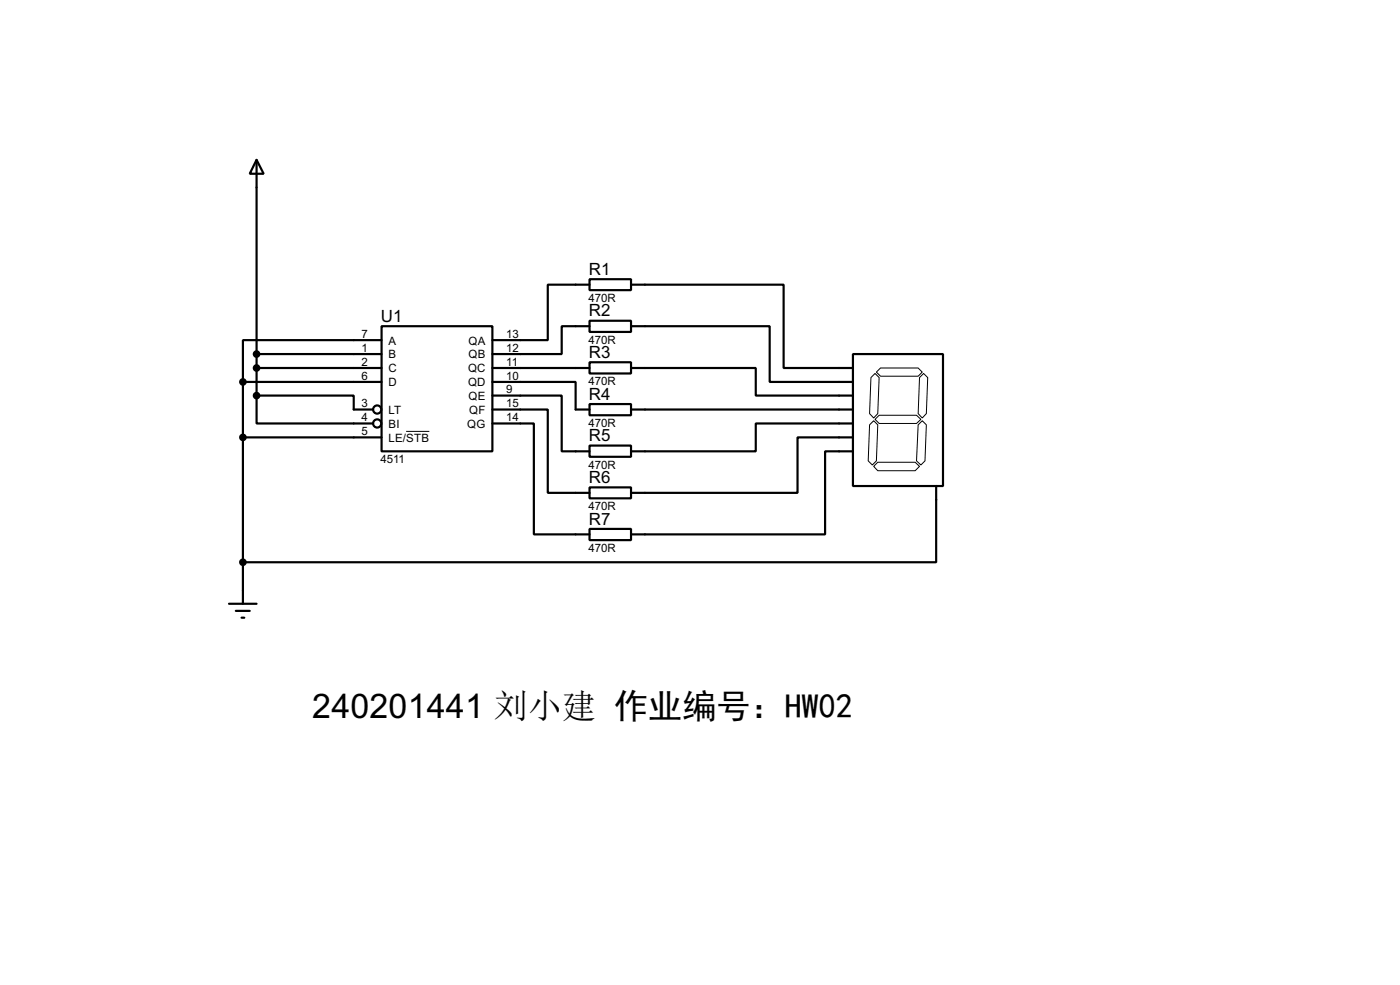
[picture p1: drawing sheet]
<svg xmlns="http://www.w3.org/2000/svg" width="256mm" height="180mm" viewBox="0 0 256 180" stroke-linecap="round" stroke-linejoin="round" font-family="sans-serif">
<g fill="none" stroke="#000" stroke-width=".4">
<path d="M47 29.3l1.3 2.5h-2.5zM47 29.3v43.1M69.9 59.7h20.3v22.9h-20.3zM108 51.1h7.6v2h-7.6zM108 58.7h7.6v2.1h-7.6zM108 52.1h-7.6v10.2h-10.2M108 59.7h-5.1v5.1h-12.7M115.6 52.1h28v15.3h12.7M115.6 59.7h25.4v10.2h15.3M44.5 69.9h25.4M44.5 69.9v40.6M47 72.4h17.8v2.6h3.6"/>
<path d="M47 72.4v5.1h21.4M47 67.4h22.9M47 64.8h22.9M69.9 62.3h-25.4v7.6M90.2 69.9h15.3v5.1h2.5M90.2 72.4h12.7v10.2h5.1M90.2 75h10.2v15.2h7.6M90.2 77.5h7.6v20.3h10.2M90.2 67.4h17.8M108 66.3h7.6v2.1h-7.6zM108 74h7.6v2h-7.6zM115.6 67.4h22.9v5h17.8"/>
<path d="M115.6 75h40.7M156.3 64.8h16.5v24.2h-16.5zM156.3 77.5h-17.8v5.1h-22.9M44.5 80.1h25.4M108 81.6h7.6v2h-7.6zM108 89.2h7.6v2h-7.6zM108 96.8h7.6v2.1h-7.6zM156.3 80.1h-10.2v10.1h-30.5M156.3 82.6h-5.1v15.2h-35.6M171.5 89v13.9h-127M42 110.5h5M43.2 111.8h2.6"/>
<path d="M44.3 113.1h.5"/>
<circle cx="69.1" cy="77.5" r=".75"/>
<circle cx="69.1" cy="75" r=".75"/>
</g>
<path d="M74.4 79h4.3M159.3 77.8l.8-.8 .7 .8-.2 6.6-.8 .7-.7-.7zM159.6 69.1l.7-.7 .8 .7-.3 6.6-.7 .8-.8-.8zM160.3 76.8l.8-.8h6.8l.8 .8-.8 .7h-6.8zM161.3 67.4h6.9l.8 .7-.8 .8h-6.9l-.7-.8zM168.2 77.8l.8-.8 .7 .8-.2 6.6-.8 .7-.8-.7zM168.5 69.1l.7-.7 .8 .7-.3 6.6-.7 .8-.8-.8zM160.1 85.4l.7-.8h6.9l.8 .8-.8 .8h-6.9z" fill="none" stroke="#000" stroke-width=".18"/>
<g fill="#000" stroke="#000" stroke-width=".4">
<circle cx="44.5" cy="69.9" r=".5"/>
<circle cx="47" cy="67.4" r=".5"/>
<circle cx="47" cy="72.4" r=".5"/>
<circle cx="47" cy="64.8" r=".5"/>
<circle cx="44.5" cy="80.1" r=".5"/>
<circle cx="44.5" cy="102.9" r=".5"/>
</g>
<text font-size="7" x="57.2" y="131.5">240201441 刘小建 作业编号：HW02</text>
<g font-size="3.5">
<text x="107.9" y="50.3">R1</text>
<text x="69.8" y="58.9">U1</text>
<text x="107.9" y="57.9">R2</text>
<text x="107.9" y="65.5">R3</text>
<text x="107.9" y="73.2">R4</text>
<text x="107.9" y="80.8">R5</text>
<text x="107.9" y="88.4">R6</text>
<text x="107.9" y="96">R7</text>
</g>
<g font-size="2.4">
<text x="107.8" y="55.3">470R</text>
<text x="66.2" y="61.9">7</text>
<text x="66.2" y="64.4">1</text>
<text x="71.2" y="63.1">A</text>
<text x="71.2" y="65.6">B</text>
<text x="85.8" y="63.1">QA</text>
<text x="85.8" y="65.6">QB</text>
<text x="92.8" y="61.9">13</text>
<text x="92.8" y="64.4">12</text>
<text x="107.8" y="63">470R</text>
<text x="66.2" y="67">2</text>
<text x="66.2" y="69.5">6</text>
<text x="71.2" y="68.1">C</text>
<text x="71.2" y="70.7">D</text>
<text x="85.7" y="68.1">QC</text>
<text x="85.7" y="70.7">QD</text>
<text x="92.8" y="67">11</text>
<text x="92.8" y="69.5">10</text>
<text x="92.8" y="72">9</text>
<text x="107.8" y="70.6">470R</text>
<text x="66.2" y="74.6">3</text>
<text x="66.2" y="77.1">4</text>
<text x="71.2" y="75.8">LT</text>
<text x="85.8" y="73.2">QE</text>
<text x="85.9" y="75.8">QF</text>
<text x="92.8" y="74.6">15</text>
<text x="92.8" y="77.1">14</text>
<text x="66.2" y="79.7">5</text>
<text x="71.2" y="78.3">BI</text>
<text x="71.2" y="80.8">LE/STB</text>
<text x="85.6" y="78.3">QG</text>
<text x="107.8" y="78.2">470R</text>
<text x="69.7" y="84.8">4511</text>
<text x="107.8" y="85.8">470R</text>
<text x="107.8" y="93.4">470R</text>
<text x="107.8" y="101.1">470R</text>
</g>
</svg>
